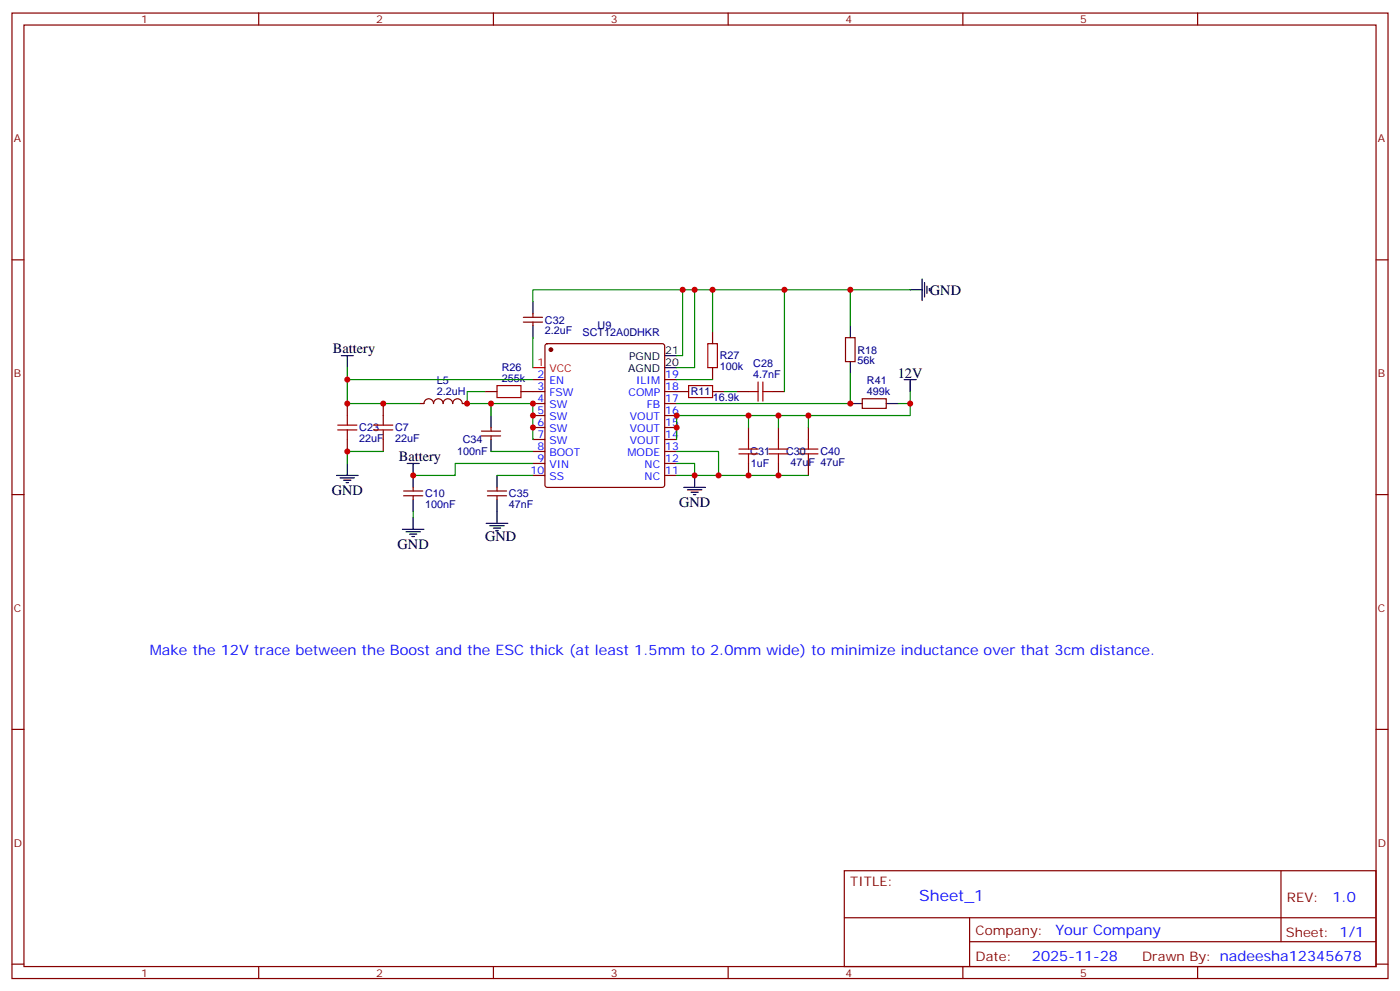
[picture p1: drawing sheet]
<svg xmlns="http://www.w3.org/2000/svg" width="412mm" height="292mm" viewBox="0 0 412 292" stroke-linecap="round" stroke-linejoin="round" font-family="sans-serif">
<g fill="none" stroke="#870000" stroke-width=".35">
<path d="M3.5 3.8h405.4v284.4h-405.4zM7.1 7.4h398.2v277.3h-398.2zM76.2 3.8v3.6M145.3 3.8v3.6M214.5 3.8v3.6M283.6 3.8v3.6M352.8 3.8v3.6M3.5 76.5h3.6M405.3 76.5h3.6M154.2 93.5h5.6M154.2 94.9h5.6M157 92.4v1.1"/>
<path d="M157 94.9v1M209.9 97.7v3.5M249.1 99.4h2.8v7.1h-2.8zM102.3 118.9v3.5M112.9 118.9v3.5M123.5 118.9l1.4-.1a1.41 1.41 0 0 1 1.4-1.4 1.41 1.41 0 0 1 1.4 1.5 1.41 1.41 0 0 1 1.4-1.5 1.41 1.41 0 0 1 1.4 1.5 1.41 1.41 0 0 1 1.4-1.5 1.41 1.41 0 0 1 1.4 1.5 1.41 1.41 0 0 1 1.5-1.5 1.41 1.41 0 0 1 1.4 1.5h1.4M142.9 115.3h3.5M153.5 115.3h7M157 111.8h3.5M157 118.9h3.5M160.7 101.4l.5-.2h33.9l.5 .2 .2 .5v40.9l-.2 .5-.5 .2h-33.9l-.5-.2-.2-.5v-40.9zM195.8 111.8h3.5"/>
<path d="M195.8 115.3h7M195.8 118.9h3.5M209.9 115.3h3.5M209.9 108.3v3.5M217 115.3h3.5M227.5 115.3h3.6M254 117.4h7.1v2.9h-7.1zM102.3 129.4v3.6M112.9 129.4v3.6M141.8 127h5.7M141.8 128.4h5.7M144.6 125.9v1.1"/>
<path d="M144.6 128.4v1M157 122.4h3.5M157 125.9h3.5M157 129.4h3.5M157 133h3.5M157 136.5h3.5M195.8 122.4h3.5M195.8 125.9h3.5M195.8 129.4h3.5M195.8 133h3.5M195.8 136.5h3.5M220.5 125.9v3.5"/>
<path d="M220.5 136.5v3.5M229.3 125.9v3.5M229.3 136.5v3.5M238.1 125.9v3.5M238.1 136.5v3.5M3.5 145.7h3.6M118.9 144.6h5.6M118.9 146h5.6M121.7 143.5v1.1M121.7 146v1.1M143.6 144.6h5.6M143.6 146h5.6"/>
<path d="M146.4 143.5v1.1M146.4 146v1.1M157 140h3.5M195.8 140h3.5M405.3 145.7h3.6M3.5 214.8h3.6M405.3 214.8h3.6M248.7 256.4h156.6v28.3h-156.6zM377.3 256.5v20.8M248.7 270.3h156.5M285.6 277.3h119.6M285.6 270.3v14.1"/>
<path d="M3.5 284h3.6M76.2 284.7v3.5M145.3 284.7v3.5M214.5 284.7v3.5M283.6 284.7v3.5M352.8 284.7v3.5M405.3 284h3.6"/>
</g>
<g fill="none" stroke="#000" stroke-width=".35">
<path d="M157 88.9v3.5M157 95.9v3.5M250.5 95.9v3.5M268.1 85.3h3.5M271.6 82.2v6.3M272.3 83.2v4.3M273 84.3v2.1M273.8 85v.7M100.5 104.7h3.6M102.3 104.7v3.6M195.8 104.7h3.5M195.8 108.3h3.5"/>
<path d="M250.5 106.5v3.5M250.5 118.9h3.5M261.1 118.9h3.5M266.3 111.8h3.6M268.1 111.8v3.5M102.3 136.5v3.5M119.9 136.5h3.6M121.7 136.5v7M144.6 122.4v3.5M144.6 129.4v3.6M99.1 140h6.4M100.2 140.7h4.2"/>
<path d="M101.2 141.4h2.2M102 142.1h.7M118.5 155.9h6.4M119.6 156.6h4.2M120.6 157.3h2.2M121.4 158h.7M121.7 147.1v3.5M121.7 152.4v3.5M143.2 154.1h6.4M144.3 154.8h4.2M145.3 155.5h2.2M146 156.2h.8"/>
<path d="M146.4 140v3.5M146.4 147.1v7M201.4 143.5h6.4M202.5 144.3h4.2M203.6 145h2.1M204.3 145.7h.7M204.6 140v3.5"/>
</g>
<path d="M157 108.3h3.5" fill="none" stroke="#f00" stroke-width=".35"/>
<circle cx="162.3" cy="103" r=".53" fill="#870000" stroke="#870000" stroke-width=".35"/>
<g fill="none" stroke="#a10000" stroke-width=".35">
<path d="M146.4 113.6h7.1v3.5h-7.1zM202.8 113.6h7.1v3.5h-7.1zM208.5 101.2h2.8v7.1h-2.8zM220.5 115.3h2.8M223.3 112.5v5.6M224.7 112.5v5.6M224.7 115.3h2.8M99.5 125.2h5.6M99.5 126.6h5.6M102.3 122.4v2.8M102.3 126.6v2.8M110.1 125.2h5.6"/>
<path d="M110.1 126.6h5.6M112.9 122.4v2.8M112.9 126.6v2.8M217.7 132.3h5.6M217.7 133.7h5.6M220.5 129.4v2.9M220.5 133.7v2.8M226.5 132.3h5.6M226.5 133.7h5.6M229.3 129.4v2.9M229.3 133.7v2.8M235.3 132.3h5.6"/>
<path d="M235.3 133.7h5.6M238.1 129.4v2.9M238.1 133.7v2.8"/>
</g>
<g fill="none" stroke="#008700" stroke-width=".35">
<path d="M157 99.4v8.9M201.1 85.3v19.4h-1.8M204.6 85.3v23h-5.3M209.9 85.3v12.4M231.1 85.3v30M250.5 85.3v10.6M268.1 85.3h-111.1v3.6M102.3 111.8v7.1h21.2M102.3 108.3v3.5h54.7M142.9 115.3h-5.3v3.6h19.4v10.5M144.6 118.9v3.5M199.3 111.8h10.6"/>
<path d="M213.4 115.3h3.6M250.5 110v8.9h-51.2M264.6 118.9h3.5M268.1 115.3v7.1h-30M112.9 133h-10.6v3.5M144.6 133h12.4M157 136.5h-22.9v3.5h-12.4M199.3 136.5h5.3v3.5M199.3 133h12.4v7M220.5 122.4v3.5M229.3 125.9v-3.5h-30v7M229.3 122.4h8.8v3.5"/>
<path d="M121.7 150.6v1.8M146.4 140h10.6M199.3 140h38.8"/>
</g>
<g fill="#c00">
<circle cx="102.3" cy="118.9" r=".88"/>
<circle cx="102.3" cy="111.8" r=".88"/>
<circle cx="144.6" cy="118.9" r=".88"/>
<circle cx="157" cy="125.9" r=".88"/>
<circle cx="157" cy="122.4" r=".88"/>
<circle cx="157" cy="118.9" r=".88"/>
<circle cx="204.6" cy="140" r=".88"/>
<circle cx="199.3" cy="125.9" r=".88"/>
<circle cx="199.3" cy="122.4" r=".88"/>
<circle cx="229.3" cy="140" r=".88"/>
<circle cx="220.5" cy="140" r=".88"/>
<circle cx="220.5" cy="122.4" r=".88"/>
<circle cx="229.3" cy="122.4" r=".88"/>
<circle cx="238.1" cy="122.4" r=".88"/>
<circle cx="209.9" cy="85.3" r=".88"/>
<circle cx="268.1" cy="118.9" r=".88"/>
<circle cx="250.5" cy="85.3" r=".88"/>
<circle cx="231.1" cy="85.3" r=".88"/>
<circle cx="201.1" cy="85.3" r=".88"/>
<circle cx="204.6" cy="85.3" r=".88"/>
<circle cx="102.3" cy="133" r=".88"/>
<circle cx="112.9" cy="118.9" r=".88"/>
<circle cx="121.7" cy="140" r=".88"/>
<circle cx="137.6" cy="118.9" r=".88"/>
<circle cx="250.5" cy="118.9" r=".88"/>
<circle cx="211.7" cy="140" r=".88"/>
</g>
<text font-size="4.6" fill="#00f" x="270.8" y="265.5">Sheet_1</text>
<g font-size="4.2">
<text x="273.9" y="86.7">GND</text>
<text x="98.1" y="104">Battery</text>
<text x="264.5" y="111.5">12V</text>
<text x="117.5" y="135.8">Battery</text>
<text x="97.7" y="145.7">GND</text>
<text x="200" y="149.2">GND</text>
<text x="117.1" y="161.5">GND</text>
<text x="142.9" y="159.4">GND</text>
</g>
<g font-size="4.2" fill="#00f">
<text x="44.1" y="192.9">Make the 12V trace between the Boost and the ESC thick (at least 1.5mm to 2.0mm wide) to minimize inductance over that 3cm distance.</text>
<text x="392.5" y="265.7">1.0</text>
<text x="310.9" y="275.3">Your Company</text>
<text x="304" y="283.1">2025-11-28</text>
</g>
<g font-size="3.9" fill="#800">
<text x="250.5" y="261">TITLE:</text>
<text x="379.1" y="265.7">REV:</text>
<text x="287.4" y="275.2">Company:</text>
<text x="378.7" y="275.8">Sheet: 1/1</text>
<text x="287.4" y="282.9">Date:</text>
<text x="336.4" y="283">Drawn By: nadeesha12345678</text>
</g>
<g font-size="3.2" fill="#800">
<text x="41.6" y="6.8">1</text>
<text x="110.8" y="6.8">2</text>
<text x="179.9" y="6.8">3</text>
<text x="249.1" y="6.8">4</text>
<text x="318.2" y="6.8">5</text>
<text x="4.1" y="41.9">A</text>
<text x="405.9" y="41.9">A</text>
<text x="4.1" y="111.1">B</text>
<text x="405.9" y="111.1">B</text>
<text x="4.1" y="180.2">C</text>
<text x="405.9" y="180.2">C</text>
<text x="4.1" y="249.4">D</text>
<text x="405.9" y="249.4">D</text>
<text x="41.6" y="287.7">1</text>
<text x="110.8" y="287.7">2</text>
<text x="179.9" y="287.7">3</text>
<text x="249.1" y="287.7">4</text>
<text x="318.2" y="287.7">5</text>
</g>
<g font-size="3.2" fill="#000080">
<text x="160.5" y="95.3">C32</text>
<text x="160.5" y="98.4">2.2uF</text>
<text x="171.6" y="98.8">SCT12A0DHKR</text>
<text x="176" y="96.8">U9</text>
<text x="212" y="105.9">R27</text>
<text x="252.6" y="107.2">56k</text>
<text x="252.6" y="104.1">R18</text>
<text x="128.7" y="113.2">L5</text>
<text x="147.8" y="112.5">255k</text>
<text x="147.8" y="109.4">R26</text>
<text x="212" y="109">100k</text>
<text x="221.9" y="111.4">4.7nF</text>
<text x="221.9" y="108.2">C28</text>
<text x="255.4" y="113.2">R41</text>
<text x="128.7" y="116.4">2.2uH</text>
<text x="203.5" y="116.5">R11</text>
<text x="209.9" y="118.2">16.9k</text>
<text x="255.4" y="116.4">499k</text>
<text x="105.8" y="130.2">22uF</text>
<text x="105.8" y="127">C23</text>
<text x="116.4" y="130.2">22uF</text>
<text x="116.4" y="127">C7</text>
<text x="136.3" y="130.6">C34</text>
<text x="134.7" y="134.1">100nF</text>
<text x="221" y="134.1">C31</text>
<text x="221.2" y="137.6">1uF</text>
<text x="231.6" y="134.1">C30</text>
<text x="232.8" y="137.2">47uF 47uF</text>
<text x="241.7" y="134.1">C40</text>
<text x="125.2" y="149.6">100nF</text>
<text x="125.2" y="146.4">C10</text>
<text x="149.9" y="149.6">47nF</text>
<text x="149.9" y="146.4">C35</text>
</g>
<g font-size="3.2" fill="#f00">
<text x="158.3" y="107.9">1</text>
<text x="161.8" y="109.7">VCC</text>
</g>
<g font-size="3.2">
<text x="185.3" y="106.2">PGND</text>
<text x="196" y="104.4">21</text>
<text x="196" y="107.9">20</text>
<text x="185" y="109.7">AGND</text>
</g>
<g font-size="3.2" fill="#00f">
<text x="158.3" y="111.4">2</text>
<text x="161.8" y="113.2">EN</text>
<text x="187.4" y="113.2">ILIM</text>
<text x="196" y="111.4">19</text>
<text x="158.3" y="118.5">4</text>
<text x="158.3" y="115">3</text>
<text x="161.8" y="116.7">FSW</text>
<text x="185.2" y="116.7">COMP</text>
<text x="196" y="115">18</text>
<text x="196" y="118.5">17</text>
<text x="158.3" y="125.6">6</text>
<text x="158.3" y="122">5</text>
<text x="161.8" y="123.8">SW</text>
<text x="161.8" y="120.3">SW</text>
<text x="185.5" y="123.8">VOUT</text>
<text x="190.5" y="120.3">FB</text>
<text x="196" y="122">16</text>
<text x="196" y="125.6">15</text>
<text x="158.3" y="129.1">7</text>
<text x="161.8" y="130.8">SW</text>
<text x="161.8" y="127.3">SW</text>
<text x="185.5" y="127.3">VOUT</text>
<text x="185.5" y="130.8">VOUT</text>
<text x="196" y="129.1">14</text>
<text x="158.3" y="136.1">9</text>
<text x="158.3" y="132.6">8</text>
<text x="161.8" y="137.9">VIN</text>
<text x="161.8" y="134.4">BOOT</text>
<text x="184.9" y="134.4">MODE</text>
<text x="189.9" y="137.9">NC</text>
<text x="196" y="132.6">13</text>
<text x="196" y="136.1">12</text>
<text x="156.3" y="139.7">10</text>
<text x="161.8" y="141.4">SS</text>
<text x="189.9" y="141.4">NC</text>
<text x="196" y="139.7">11</text>
</g>
</svg>
